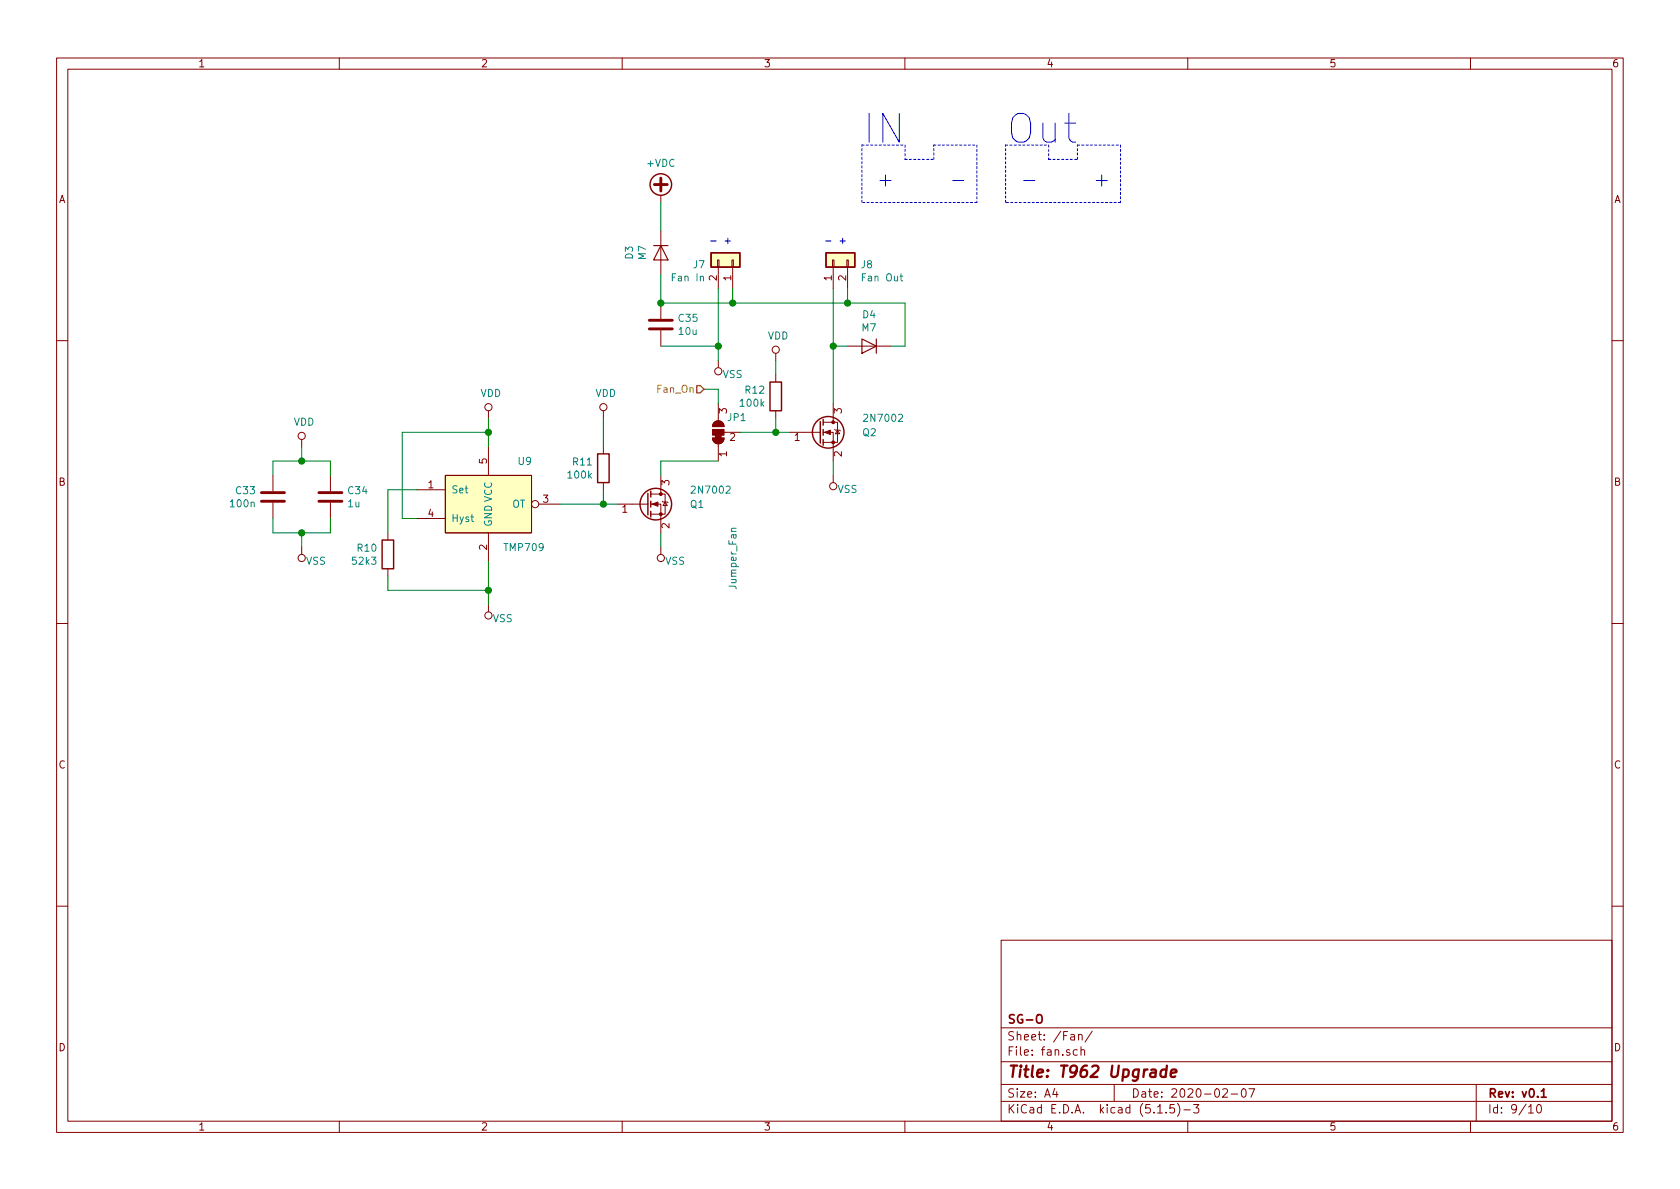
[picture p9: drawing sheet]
EESchema Schematic File Version 4
EELAYER 30 0
EELAYER END
$Descr A4 11693 8268
encoding utf-8
Sheet 9 10
Title "T962 Upgrade"
Date "2020-02-07"
Rev "v0.1"
Comp "SG-O"
Comment1 ""
Comment2 ""
Comment3 ""
Comment4 ""
$EndDescr
$Comp
L Connector_Generic:Conn_01x02 J7
U 1 1
P 5100 1800
F 0 "J7" V 5064 1612 50  0000 R CNN
F 1 "Fan In" V 4973 1612 50  0000 R CNN
F 2 "Connector_JST:JST_XH_B2B-XH-A_1x02_P2.50mm_Vertical" H 5100 1800 50  0001 C CNN
F 3 "~" H 5100 1800 50  0001 C CNN
F 4 "B2B-XH-A(LF)(SN)" V 5100 1800 50  0001 C CNN "manf#"
F 5 "C158012" V 5100 1800 50  0001 C CNN "lcsc#"
	1    5100 1800
	0    1    -1   0   
$EndComp
Wire Notes Line
	6000 1000 6300 1000
Wire Notes Line
	6300 1000 6300 1100
Wire Notes Line
	6300 1100 6500 1100
Wire Notes Line
	6500 1100 6500 1000
Wire Notes Line
	6500 1000 6800 1000
Wire Notes Line
	6800 1000 6800 1400
Wire Notes Line
	6000 1400 6000 1000
Text Notes 6100 1300 0    100  ~ 0
+     -
Wire Notes Line
	6800 1400 6000 1400
$Comp
L Connector_Generic:Conn_01x02 J8
U 1 1
P 5800 1800
F 0 "J8" V 5764 1612 50  0000 R CNN
F 1 "Fan Out" V 5673 1612 50  0000 R CNN
F 2 "Connector_JST:JST_XH_B2B-XH-A_1x02_P2.50mm_Vertical" H 5800 1800 50  0001 C CNN
F 3 "~" H 5800 1800 50  0001 C CNN
F 4 "B2B-XH-A(LF)(SN)" V 5800 1800 50  0001 C CNN "manf#"
F 5 "C158012" V 5800 1800 50  0001 C CNN "lcsc#"
	1    5800 1800
	0    -1   -1   0   
$EndComp
Wire Wire Line
	5100 2000 5100 2100
Wire Wire Line
	5100 2100 5900 2100
Wire Wire Line
	5900 2100 5900 2000
Wire Wire Line
	5000 2400 5000 2000
$Comp
L Device:C C?
U 1 1
P 4600 2250
AR Path="/5DD6D4DA/5DD6D50E/5E45A3F2" Ref="C?"  Part="1" 
AR Path="/5DD6D4DA/5DDED058/5E45A3F2" Ref="C?"  Part="1" 
AR Path="/5DD6D4DA/5DDED066/5E45A3F2" Ref="C?"  Part="1" 
AR Path="/5DD6D4DA/5DDED074/5E45A3F2" Ref="C?"  Part="1" 
AR Path="/5E15DEC3/5E45A3F2" Ref="C?"  Part="1" 
AR Path="/5E34CFA0/5E45A3F2" Ref="C?"  Part="1" 
AR Path="/5E3D0FD8/5E45A3F2" Ref="C?"  Part="1" 
AR Path="/5E453957/5E45A3F2" Ref="C35"  Part="1" 
F 0 "C35" H 4715 2296 50  0000 L CNN
F 1 "10u" H 4715 2205 50  0000 L CNN
F 2 "Capacitor_SMD:C_1206_3216Metric" H 4638 2100 50  0001 C CNN
F 3 "~" H 4600 2250 50  0001 C CNN
F 4 "CL31A106KBHNNNE" H 4600 2250 50  0001 C CNN "manf#"
F 5 "C13585" H 4600 2250 50  0001 C CNN "lcsc#"
	1    4600 2250
	1    0    0    -1  
$EndComp
Wire Wire Line
	5100 2100 4600 2100
Connection ~ 5100 2100
Wire Wire Line
	5000 2400 4600 2400
Connection ~ 5000 2400
Wire Wire Line
	5000 2400 5000 2500
$Comp
L power:VSS #PWR?
U 1 1
P 5000 2500
AR Path="/5DD6D4DA/5DEBB035/5E45EC14" Ref="#PWR?"  Part="1" 
AR Path="/5E34CFA0/5E45EC14" Ref="#PWR?"  Part="1" 
AR Path="/5E3D0FD8/5E45EC14" Ref="#PWR?"  Part="1" 
AR Path="/5E453957/5E45EC14" Ref="#PWR051"  Part="1" 
F 0 "#PWR051" H 5000 2350 50  0001 C CNN
F 1 "VSS" H 4900 2600 50  0000 C CNN
F 2 "" H 5000 2500 50  0001 C CNN
F 3 "" H 5000 2500 50  0001 C CNN
	1    5000 2500
	-1   0    0    1   
$EndComp
$Comp
L Device:R R?
U 1 1
P 5400 2750
AR Path="/5DD6D4DA/5DD6D50E/5E46FB4A" Ref="R?"  Part="1" 
AR Path="/5DD6D4DA/5DDED058/5E46FB4A" Ref="R?"  Part="1" 
AR Path="/5DD6D4DA/5DDED066/5E46FB4A" Ref="R?"  Part="1" 
AR Path="/5DD6D4DA/5DDED074/5E46FB4A" Ref="R?"  Part="1" 
AR Path="/5E46134B/5E46FB4A" Ref="R?"  Part="1" 
AR Path="/5E453957/5E46FB4A" Ref="R12"  Part="1" 
F 0 "R12" H 5330 2796 50  0000 R CNN
F 1 "100k" H 5330 2705 50  0000 R CNN
F 2 "Resistor_SMD:R_0603_1608Metric" V 5330 2750 50  0001 C CNN
F 3 "~" H 5400 2750 50  0001 C CNN
F 4 "C25803" H 5400 2750 50  0001 C CNN "lcsc#"
F 5 "0603WAF1003T5E" H 5400 2750 50  0001 C CNN "manf#"
	1    5400 2750
	1    0    0    -1  
$EndComp
$Comp
L Device:Q_NMOS_GSD Q?
U 1 1
P 5700 3000
AR Path="/5DD6D4DA/5DD6D50E/5E46FB58" Ref="Q?"  Part="1" 
AR Path="/5DD6D4DA/5DDED058/5E46FB58" Ref="Q?"  Part="1" 
AR Path="/5DD6D4DA/5DDED066/5E46FB58" Ref="Q?"  Part="1" 
AR Path="/5DD6D4DA/5DDED074/5E46FB58" Ref="Q?"  Part="1" 
AR Path="/5E46134B/5E46FB58" Ref="Q?"  Part="1" 
AR Path="/5E453957/5E46FB58" Ref="Q2"  Part="1" 
F 0 "Q2" H 6000 3000 50  0000 L CNN
F 1 "2N7002" H 6000 3100 50  0000 L CNN
F 2 "Package_TO_SOT_SMD:SOT-23" H 5900 3100 50  0001 C CNN
F 3 "~" H 5700 3000 50  0001 C CNN
F 4 "C8545" H 5700 3000 50  0001 C CNN "lcsc#"
F 5 "2N7002" H 5700 3000 50  0001 C CNN "manf#"
	1    5700 3000
	1    0    0    -1  
$EndComp
$Comp
L power:VSS #PWR?
U 1 1
P 5800 3300
AR Path="/5DD6D4DA/5DEBB035/5E47BB33" Ref="#PWR?"  Part="1" 
AR Path="/5E34CFA0/5E47BB33" Ref="#PWR?"  Part="1" 
AR Path="/5E3D0FD8/5E47BB33" Ref="#PWR?"  Part="1" 
AR Path="/5E453957/5E47BB33" Ref="#PWR053"  Part="1" 
F 0 "#PWR053" H 5800 3150 50  0001 C CNN
F 1 "VSS" H 5700 3400 50  0000 C CNN
F 2 "" H 5800 3300 50  0001 C CNN
F 3 "" H 5800 3300 50  0001 C CNN
	1    5800 3300
	-1   0    0    1   
$EndComp
Wire Wire Line
	5500 3000 5400 3000
Wire Wire Line
	5400 2900 5400 3000
Wire Wire Line
	5800 3200 5800 3300
$Comp
L power:VDD #PWR?
U 1 1
P 5400 2500
AR Path="/5E3D0FD8/5E48104C" Ref="#PWR?"  Part="1" 
AR Path="/5E48104C" Ref="#PWR?"  Part="1" 
AR Path="/5E453957/5E48104C" Ref="#PWR052"  Part="1" 
F 0 "#PWR052" H 5400 2350 50  0001 C CNN
F 1 "VDD" H 5417 2673 50  0000 C CNN
F 2 "" H 5400 2500 50  0001 C CNN
F 3 "" H 5400 2500 50  0001 C CNN
	1    5400 2500
	1    0    0    -1  
$EndComp
Wire Wire Line
	5400 2500 5400 2600
Wire Wire Line
	5800 2000 5800 2400
Text Notes 5100 1700 2    50   ~ 0
- +
Text Notes 5900 1700 2    50   ~ 0
- +
Wire Wire Line
	5800 2400 5900 2400
Wire Wire Line
	6200 2400 6300 2400
Wire Wire Line
	6300 2100 5900 2100
Connection ~ 5900 2100
Wire Wire Line
	5800 2400 5800 2800
Connection ~ 5800 2400
$Comp
L global:TMP709 U9
U 1 1
P 3400 3500
F 0 "U9" H 3600 3800 50  0000 L CNN
F 1 "TMP709" H 3500 3200 50  0000 L CNN
F 2 "Package_TO_SOT_SMD:SOT-23-5" H 3100 3500 50  0001 C CNN
F 3 "http://www.ti.com/lit/ds/symlink/tmp709.pdf" H 3100 3500 50  0001 C CNN
F 4 "C183087" H 3400 3500 50  0001 C CNN "lcsc#"
F 5 "TMP709AIDBVR" H 3400 3500 50  0001 C CNN "manf#"
	1    3400 3500
	1    0    0    -1  
$EndComp
Wire Wire Line
	3400 3000 3400 3100
Wire Wire Line
	3400 3000 3400 2900
Connection ~ 3400 3000
$Comp
L power:VDD #PWR?
U 1 1
P 3400 2900
AR Path="/5E3D0FD8/5E4903F4" Ref="#PWR?"  Part="1" 
AR Path="/5E4903F4" Ref="#PWR?"  Part="1" 
AR Path="/5E453957/5E4903F4" Ref="#PWR046"  Part="1" 
F 0 "#PWR046" H 3400 2750 50  0001 C CNN
F 1 "VDD" H 3417 3073 50  0000 C CNN
F 2 "" H 3400 2900 50  0001 C CNN
F 3 "" H 3400 2900 50  0001 C CNN
	1    3400 2900
	1    0    0    -1  
$EndComp
$Comp
L power:VSS #PWR?
U 1 1
P 3400 4200
AR Path="/5DD6D4DA/5DEBB035/5E49064E" Ref="#PWR?"  Part="1" 
AR Path="/5E34CFA0/5E49064E" Ref="#PWR?"  Part="1" 
AR Path="/5E3D0FD8/5E49064E" Ref="#PWR?"  Part="1" 
AR Path="/5E453957/5E49064E" Ref="#PWR047"  Part="1" 
F 0 "#PWR047" H 3400 4050 50  0001 C CNN
F 1 "VSS" H 3300 4300 50  0000 C CNN
F 2 "" H 3400 4200 50  0001 C CNN
F 3 "" H 3400 4200 50  0001 C CNN
	1    3400 4200
	-1   0    0    1   
$EndComp
Wire Wire Line
	3400 3900 3400 4100
$Comp
L Device:R R?
U 1 1
P 4200 3250
AR Path="/5DD6D4DA/5DD6D50E/5E491F66" Ref="R?"  Part="1" 
AR Path="/5DD6D4DA/5DDED058/5E491F66" Ref="R?"  Part="1" 
AR Path="/5DD6D4DA/5DDED066/5E491F66" Ref="R?"  Part="1" 
AR Path="/5DD6D4DA/5DDED074/5E491F66" Ref="R?"  Part="1" 
AR Path="/5E46134B/5E491F66" Ref="R?"  Part="1" 
AR Path="/5E453957/5E491F66" Ref="R11"  Part="1" 
F 0 "R11" H 4130 3296 50  0000 R CNN
F 1 "100k" H 4130 3205 50  0000 R CNN
F 2 "Resistor_SMD:R_0603_1608Metric" V 4130 3250 50  0001 C CNN
F 3 "~" H 4200 3250 50  0001 C CNN
F 4 "C25803" H 4200 3250 50  0001 C CNN "lcsc#"
F 5 "0603WAF1003T5E" H 4200 3250 50  0001 C CNN "manf#"
	1    4200 3250
	1    0    0    -1  
$EndComp
$Comp
L Device:Q_NMOS_GSD Q?
U 1 1
P 4500 3500
AR Path="/5DD6D4DA/5DD6D50E/5E491F72" Ref="Q?"  Part="1" 
AR Path="/5DD6D4DA/5DDED058/5E491F72" Ref="Q?"  Part="1" 
AR Path="/5DD6D4DA/5DDED066/5E491F72" Ref="Q?"  Part="1" 
AR Path="/5DD6D4DA/5DDED074/5E491F72" Ref="Q?"  Part="1" 
AR Path="/5E46134B/5E491F72" Ref="Q?"  Part="1" 
AR Path="/5E453957/5E491F72" Ref="Q1"  Part="1" 
F 0 "Q1" H 4800 3500 50  0000 L CNN
F 1 "2N7002" H 4800 3600 50  0000 L CNN
F 2 "Package_TO_SOT_SMD:SOT-23" H 4700 3600 50  0001 C CNN
F 3 "~" H 4500 3500 50  0001 C CNN
F 4 "C8545" H 4500 3500 50  0001 C CNN "lcsc#"
F 5 "2N7002" H 4500 3500 50  0001 C CNN "manf#"
	1    4500 3500
	1    0    0    -1  
$EndComp
Wire Wire Line
	4300 3500 4200 3500
Connection ~ 4200 3500
Wire Wire Line
	4200 3500 3900 3500
Wire Wire Line
	4200 3400 4200 3500
$Comp
L power:VDD #PWR?
U 1 1
P 4200 2900
AR Path="/5E3D0FD8/5E491F80" Ref="#PWR?"  Part="1" 
AR Path="/5E491F80" Ref="#PWR?"  Part="1" 
AR Path="/5E453957/5E491F80" Ref="#PWR048"  Part="1" 
F 0 "#PWR048" H 4200 2750 50  0001 C CNN
F 1 "VDD" H 4217 3073 50  0000 C CNN
F 2 "" H 4200 2900 50  0001 C CNN
F 3 "" H 4200 2900 50  0001 C CNN
	1    4200 2900
	1    0    0    -1  
$EndComp
Wire Wire Line
	4200 2900 4200 3100
Wire Wire Line
	4600 3300 4600 3200
Wire Wire Line
	4600 3200 5000 3200
$Comp
L power:VSS #PWR?
U 1 1
P 4600 3800
AR Path="/5DD6D4DA/5DEBB035/5E499277" Ref="#PWR?"  Part="1" 
AR Path="/5E34CFA0/5E499277" Ref="#PWR?"  Part="1" 
AR Path="/5E3D0FD8/5E499277" Ref="#PWR?"  Part="1" 
AR Path="/5E453957/5E499277" Ref="#PWR050"  Part="1" 
F 0 "#PWR050" H 4600 3650 50  0001 C CNN
F 1 "VSS" H 4500 3900 50  0000 C CNN
F 2 "" H 4600 3800 50  0001 C CNN
F 3 "" H 4600 3800 50  0001 C CNN
	1    4600 3800
	-1   0    0    1   
$EndComp
Wire Wire Line
	4600 3700 4600 3800
Wire Wire Line
	2800 3000 2800 3600
Wire Wire Line
	2800 3600 2900 3600
Wire Wire Line
	2800 3000 3400 3000
Wire Wire Line
	2900 3400 2700 3400
Wire Wire Line
	2700 3400 2700 3700
$Comp
L Device:R R?
U 1 1
P 2700 3850
AR Path="/5DD6D4DA/5DD6D50E/5E4A10E3" Ref="R?"  Part="1" 
AR Path="/5DD6D4DA/5DDED058/5E4A10E3" Ref="R?"  Part="1" 
AR Path="/5DD6D4DA/5DDED066/5E4A10E3" Ref="R?"  Part="1" 
AR Path="/5DD6D4DA/5DDED074/5E4A10E3" Ref="R?"  Part="1" 
AR Path="/5E46134B/5E4A10E3" Ref="R?"  Part="1" 
AR Path="/5E453957/5E4A10E3" Ref="R10"  Part="1" 
F 0 "R10" H 2630 3896 50  0000 R CNN
F 1 "52k3" H 2630 3805 50  0000 R CNN
F 2 "Resistor_SMD:R_0603_1608Metric" V 2630 3850 50  0001 C CNN
F 3 "~" H 2700 3850 50  0001 C CNN
F 4 "C218068" H 2700 3850 50  0001 C CNN "lcsc#"
F 5 "ARG03FTC5232" H 2700 3850 50  0001 C CNN "manf#"
	1    2700 3850
	1    0    0    -1  
$EndComp
Wire Wire Line
	2700 4000 2700 4100
Wire Wire Line
	2700 4100 3400 4100
Connection ~ 3400 4100
Wire Wire Line
	3400 4100 3400 4200
$Comp
L Jumper:SolderJumper_3_Bridged12 JP1
U 1 1
P 5000 3000
F 0 "JP1" V 5100 2800 50  0000 L CNN
F 1 "Jumper_Fan" H 3900 2900 50  0000 L CNN
F 2 "Jumper:SolderJumper-3_P1.3mm_Bridged12_RoundedPad1.0x1.5mm_NumberLabels" H 5000 3000 50  0001 C CNN
F 3 "~" H 5000 3000 50  0001 C CNN
F 4 "DNP" V 5000 3000 50  0001 C CNN "DNP"
	1    5000 3000
	0    -1   -1   0   
$EndComp
Wire Wire Line
	5150 3000 5400 3000
Connection ~ 5400 3000
Text HLabel 4900 2700 0    50   Input ~ 0
Fan_On
Wire Wire Line
	4900 2700 5000 2700
Wire Wire Line
	5000 2700 5000 2800
$Comp
L Device:C C?
U 1 1
P 1900 3450
AR Path="/5DD6D4DA/5DD6D50E/5E4BEA5F" Ref="C?"  Part="1" 
AR Path="/5DD6D4DA/5DDED058/5E4BEA5F" Ref="C?"  Part="1" 
AR Path="/5DD6D4DA/5DDED066/5E4BEA5F" Ref="C?"  Part="1" 
AR Path="/5DD6D4DA/5DDED074/5E4BEA5F" Ref="C?"  Part="1" 
AR Path="/5E3D28F8/5E4BEA5F" Ref="C?"  Part="1" 
AR Path="/5E4BEA5F" Ref="C?"  Part="1" 
AR Path="/5E453957/5E4BEA5F" Ref="C33"  Part="1" 
F 0 "C33" H 2015 3496 50  0000 L CNN
F 1 "100n" H 2015 3405 50  0000 L CNN
F 2 "Capacitor_SMD:C_0603_1608Metric" H 1938 3300 50  0001 C CNN
F 3 "~" H 1900 3450 50  0001 C CNN
F 4 "CC0603KRX7R9BB104" H 1900 3450 50  0001 C CNN "manf#"
F 5 "C14663" H 1900 3450 50  0001 C CNN "lcsc#"
	1    1900 3450
	-1   0    0    -1  
$EndComp
$Comp
L Device:C C?
U 1 1
P 2300 3450
AR Path="/5DD6D4DA/5DD6D50E/5E4BEA67" Ref="C?"  Part="1" 
AR Path="/5DD6D4DA/5DDED058/5E4BEA67" Ref="C?"  Part="1" 
AR Path="/5DD6D4DA/5DDED066/5E4BEA67" Ref="C?"  Part="1" 
AR Path="/5DD6D4DA/5DDED074/5E4BEA67" Ref="C?"  Part="1" 
AR Path="/5E3D28F8/5E4BEA67" Ref="C?"  Part="1" 
AR Path="/5E4BEA67" Ref="C?"  Part="1" 
AR Path="/5E453957/5E4BEA67" Ref="C34"  Part="1" 
F 0 "C34" H 2415 3496 50  0000 L CNN
F 1 "1u" H 2415 3405 50  0000 L CNN
F 2 "Capacitor_SMD:C_0805_2012Metric" H 2338 3300 50  0001 C CNN
F 3 "~" H 2300 3450 50  0001 C CNN
F 4 "CL21B105KBFNNNE" H 2300 3450 50  0001 C CNN "manf#"
F 5 "C28323" H 2300 3450 50  0001 C CNN "lcsc#"
	1    2300 3450
	1    0    0    -1  
$EndComp
Wire Wire Line
	2100 3200 2100 3100
$Comp
L power:VDD #PWR?
U 1 1
P 2100 3100
AR Path="/5E3D0FD8/5E4C0B54" Ref="#PWR?"  Part="1" 
AR Path="/5E4C0B54" Ref="#PWR?"  Part="1" 
AR Path="/5E453957/5E4C0B54" Ref="#PWR044"  Part="1" 
F 0 "#PWR044" H 2100 2950 50  0001 C CNN
F 1 "VDD" H 2117 3273 50  0000 C CNN
F 2 "" H 2100 3100 50  0001 C CNN
F 3 "" H 2100 3100 50  0001 C CNN
	1    2100 3100
	1    0    0    -1  
$EndComp
$Comp
L power:VSS #PWR?
U 1 1
P 2100 3800
AR Path="/5DD6D4DA/5DEBB035/5E4C1FB6" Ref="#PWR?"  Part="1" 
AR Path="/5E34CFA0/5E4C1FB6" Ref="#PWR?"  Part="1" 
AR Path="/5E3D0FD8/5E4C1FB6" Ref="#PWR?"  Part="1" 
AR Path="/5E453957/5E4C1FB6" Ref="#PWR045"  Part="1" 
F 0 "#PWR045" H 2100 3650 50  0001 C CNN
F 1 "VSS" H 2000 3900 50  0000 C CNN
F 2 "" H 2100 3800 50  0001 C CNN
F 3 "" H 2100 3800 50  0001 C CNN
	1    2100 3800
	-1   0    0    1   
$EndComp
Wire Wire Line
	2100 3700 2100 3800
Wire Wire Line
	1900 3300 1900 3200
Wire Wire Line
	1900 3200 2100 3200
Wire Wire Line
	2300 3200 2300 3300
Connection ~ 2100 3200
Wire Wire Line
	2100 3200 2300 3200
Wire Wire Line
	2300 3600 2300 3700
Wire Wire Line
	2300 3700 2100 3700
Wire Wire Line
	1900 3700 1900 3600
Connection ~ 2100 3700
Wire Wire Line
	2100 3700 1900 3700
$Comp
L power:+VDC #PWR?
U 1 1
P 4600 1400
AR Path="/5DD6D4DA/5DEBB035/5E4D3B88" Ref="#PWR?"  Part="1" 
AR Path="/5DD6D4DA/5E4D3B88" Ref="#PWR?"  Part="1" 
AR Path="/5E34CFA0/5E4D3B88" Ref="#PWR?"  Part="1" 
AR Path="/5E3D0FD8/5E4D3B88" Ref="#PWR?"  Part="1" 
AR Path="/5E453957/5E4D3B88" Ref="#PWR049"  Part="1" 
F 0 "#PWR049" H 4600 1300 50  0001 C CNN
F 1 "+VDC" H 4600 1675 50  0000 C CNN
F 2 "" H 4600 1400 50  0001 C CNN
F 3 "" H 4600 1400 50  0001 C CNN
	1    4600 1400
	1    0    0    -1  
$EndComp
Wire Wire Line
	4600 2100 4600 1900
Connection ~ 4600 2100
Wire Wire Line
	4600 1400 4600 1600
Wire Notes Line
	7000 1000 7300 1000
Wire Notes Line
	7300 1000 7300 1100
Wire Notes Line
	7300 1100 7500 1100
Wire Notes Line
	7500 1100 7500 1000
Wire Notes Line
	7500 1000 7800 1000
Wire Notes Line
	7800 1000 7800 1400
Wire Notes Line
	7000 1400 7000 1000
Text Notes 7100 1300 0    100  ~ 0
-     +
Wire Notes Line
	7800 1400 7000 1400
Text Notes 6000 1000 0    200  ~ 0
IN
Text Notes 7000 1000 0    200  ~ 0
Out
$Comp
L Device:D D?
U 1 1
P 4600 1750
AR Path="/5DD6D4DA/5DD6D50E/5E545A24" Ref="D?"  Part="1" 
AR Path="/5DD6D4DA/5DDED058/5E545A24" Ref="D?"  Part="1" 
AR Path="/5DD6D4DA/5DDED066/5E545A24" Ref="D?"  Part="1" 
AR Path="/5DD6D4DA/5DDED074/5E545A24" Ref="D?"  Part="1" 
AR Path="/5E46134B/5E545A24" Ref="D?"  Part="1" 
AR Path="/5E453957/5E545A24" Ref="D3"  Part="1" 
F 0 "D3" H 4600 1534 50  0000 C CNN
F 1 "M7" H 4600 1625 50  0000 C CNN
F 2 "Diode_SMD:D_SMA" H 4600 1750 50  0001 C CNN
F 3 "https://datasheet.lcsc.com/szlcsc/1810311713_MDD-Microdiode-Electronics-M7_C95872.pdf" H 4600 1750 50  0001 C CNN
F 4 "M7" H 4600 1750 50  0001 C CNN "manf#"
F 5 "C95872" H 4600 1750 50  0001 C CNN "lcsc#"
	1    4600 1750
	0    1    1    0   
$EndComp
$Comp
L Device:D D?
U 1 1
P 6050 2400
AR Path="/5DD6D4DA/5DD6D50E/5E54A18B" Ref="D?"  Part="1" 
AR Path="/5DD6D4DA/5DDED058/5E54A18B" Ref="D?"  Part="1" 
AR Path="/5DD6D4DA/5DDED066/5E54A18B" Ref="D?"  Part="1" 
AR Path="/5DD6D4DA/5DDED074/5E54A18B" Ref="D?"  Part="1" 
AR Path="/5E46134B/5E54A18B" Ref="D?"  Part="1" 
AR Path="/5E453957/5E54A18B" Ref="D4"  Part="1" 
F 0 "D4" H 6050 2184 50  0000 C CNN
F 1 "M7" H 6050 2275 50  0000 C CNN
F 2 "Diode_SMD:D_SMA" H 6050 2400 50  0001 C CNN
F 3 "https://datasheet.lcsc.com/szlcsc/1810311713_MDD-Microdiode-Electronics-M7_C95872.pdf" H 6050 2400 50  0001 C CNN
F 4 "M7" H 6050 2400 50  0001 C CNN "manf#"
F 5 "C95872" H 6050 2400 50  0001 C CNN "lcsc#"
	1    6050 2400
	-1   0    0    1   
$EndComp
Wire Wire Line
	6300 2100 6300 2400
$EndSCHEMATC
